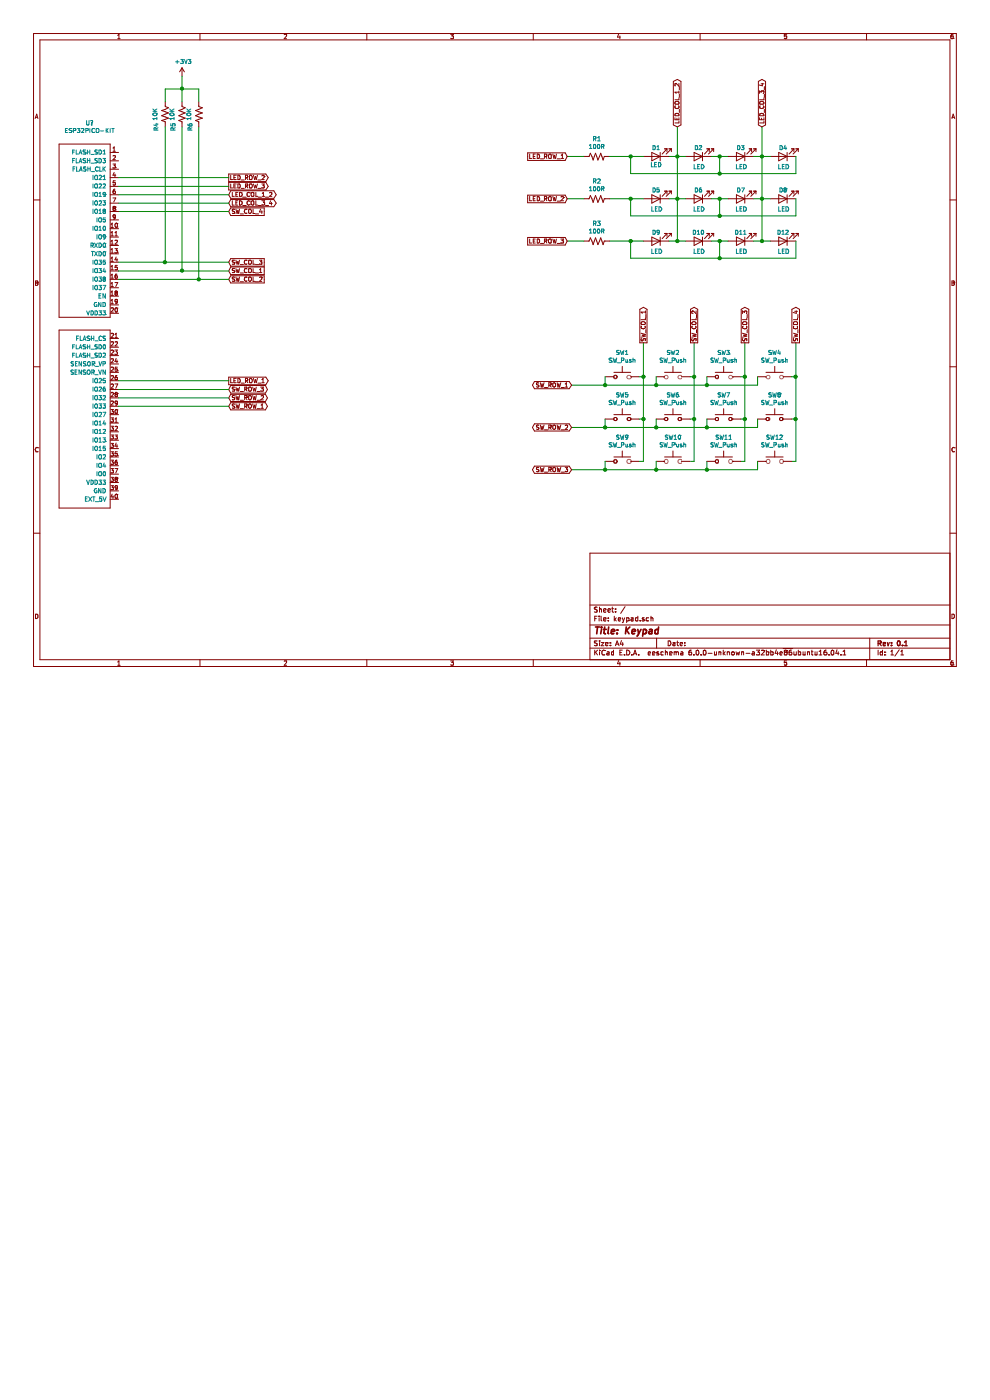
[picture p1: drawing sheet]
EESchema Schematic File Version 5
EELAYER 29 0
EELAYER END
$Descr A4 11693 8268
encoding utf-8
Sheet 1 1
Title "Keypad"
Date ""
Rev "0.1"
Comp ""
Comment1 ""
Comment2 ""
Comment3 ""
Comment4 ""
$EndDescr
$Comp
L Device:LED D1
U 1 1
P 7750 1850
F 0 "D1" H 7750 1750 50  0000 C CNN
F 1 "LED" H 7750 1950 50  0000 C CNN
F 2 "" H 7750 1850 50  0001 C CNN
F 3 "~" H 7750 1850 50  0001 C CNN
	1    7750 1850
	-1   0    0    1   
$EndComp
$Comp
L Device:LED D2
U 1 1
P 8250 1850
F 0 "D2" H 8250 1750 50  0000 C CNN
F 1 "LED" H 8243 1975 50  0000 C CNN
F 2 "" H 8250 1850 50  0001 C CNN
F 3 "~" H 8250 1850 50  0001 C CNN
	1    8250 1850
	-1   0    0    1   
$EndComp
$Comp
L Device:LED D3
U 1 1
P 8750 1850
F 0 "D3" H 8750 1750 50  0000 C CNN
F 1 "LED" H 8743 1975 50  0000 C CNN
F 2 "" H 8750 1850 50  0001 C CNN
F 3 "~" H 8750 1850 50  0001 C CNN
	1    8750 1850
	-1   0    0    1   
$EndComp
$Comp
L Device:LED D4
U 1 1
P 9250 1850
F 0 "D4" H 9250 1750 50  0000 C CNN
F 1 "LED" H 9243 1975 50  0000 C CNN
F 2 "" H 9250 1850 50  0001 C CNN
F 3 "~" H 9250 1850 50  0001 C CNN
	1    9250 1850
	-1   0    0    1   
$EndComp
$Comp
L Device:LED D5
U 1 1
P 7750 2350
F 0 "D5" H 7750 2250 50  0000 C CNN
F 1 "LED" H 7743 2475 50  0000 C CNN
F 2 "" H 7750 2350 50  0001 C CNN
F 3 "~" H 7750 2350 50  0001 C CNN
	1    7750 2350
	-1   0    0    1   
$EndComp
$Comp
L Device:LED D6
U 1 1
P 8250 2350
F 0 "D6" H 8250 2250 50  0000 C CNN
F 1 "LED" H 8243 2475 50  0000 C CNN
F 2 "" H 8250 2350 50  0001 C CNN
F 3 "~" H 8250 2350 50  0001 C CNN
	1    8250 2350
	-1   0    0    1   
$EndComp
$Comp
L Device:LED D7
U 1 1
P 8750 2350
F 0 "D7" H 8750 2250 50  0000 C CNN
F 1 "LED" H 8743 2475 50  0000 C CNN
F 2 "" H 8750 2350 50  0001 C CNN
F 3 "~" H 8750 2350 50  0001 C CNN
	1    8750 2350
	-1   0    0    1   
$EndComp
$Comp
L Device:LED D8
U 1 1
P 9250 2350
F 0 "D8" H 9250 2250 50  0000 C CNN
F 1 "LED" H 9243 2475 50  0000 C CNN
F 2 "" H 9250 2350 50  0001 C CNN
F 3 "~" H 9250 2350 50  0001 C CNN
	1    9250 2350
	-1   0    0    1   
$EndComp
$Comp
L Device:LED D9
U 1 1
P 7750 2850
F 0 "D9" H 7750 2750 50  0000 C CNN
F 1 "LED" H 7743 2975 50  0000 C CNN
F 2 "" H 7750 2850 50  0001 C CNN
F 3 "~" H 7750 2850 50  0001 C CNN
	1    7750 2850
	-1   0    0    1   
$EndComp
$Comp
L Device:LED D10
U 1 1
P 8250 2850
F 0 "D10" H 8250 2750 50  0000 C CNN
F 1 "LED" H 8243 2975 50  0000 C CNN
F 2 "" H 8250 2850 50  0001 C CNN
F 3 "~" H 8250 2850 50  0001 C CNN
	1    8250 2850
	-1   0    0    1   
$EndComp
$Comp
L Device:LED D11
U 1 1
P 8750 2850
F 0 "D11" H 8750 2750 50  0000 C CNN
F 1 "LED" H 8743 2975 50  0000 C CNN
F 2 "" H 8750 2850 50  0001 C CNN
F 3 "~" H 8750 2850 50  0001 C CNN
	1    8750 2850
	-1   0    0    1   
$EndComp
$Comp
L Device:LED D12
U 1 1
P 9250 2850
F 0 "D12" H 9250 2750 50  0000 C CNN
F 1 "LED" H 9243 2975 50  0000 C CNN
F 2 "" H 9250 2850 50  0001 C CNN
F 3 "~" H 9250 2850 50  0001 C CNN
	1    9250 2850
	-1   0    0    1   
$EndComp
Wire Wire Line
	7900 1850 8000 1850
Wire Wire Line
	8100 2350 8000 2350
Wire Wire Line
	7900 2850 8000 2850
Wire Wire Line
	8000 2850 8000 2350
Connection ~ 8000 2850
Wire Wire Line
	8000 2850 8100 2850
Connection ~ 8000 2350
Wire Wire Line
	8000 2350 7900 2350
Wire Wire Line
	8000 2350 8000 1850
Connection ~ 8000 1850
Wire Wire Line
	8000 1850 8100 1850
Wire Wire Line
	8900 1850 9000 1850
Wire Wire Line
	9100 2350 9000 2350
Wire Wire Line
	8900 2850 9000 2850
Wire Wire Line
	9000 2850 9000 2350
Connection ~ 9000 2850
Wire Wire Line
	9000 2850 9100 2850
Connection ~ 9000 2350
Wire Wire Line
	9000 2350 8900 2350
Wire Wire Line
	9000 2350 9000 1850
Connection ~ 9000 1850
Wire Wire Line
	9000 1850 9100 1850
Wire Wire Line
	7600 1850 7450 1850
Wire Wire Line
	9400 1850 9400 2050
Wire Wire Line
	9400 2050 8500 2050
Wire Wire Line
	7450 2050 7450 1850
Wire Wire Line
	8400 1850 8500 1850
Wire Wire Line
	8500 1850 8500 2050
Connection ~ 8500 1850
Wire Wire Line
	8500 1850 8600 1850
Connection ~ 8500 2050
Wire Wire Line
	8500 2050 7450 2050
Wire Wire Line
	7600 2350 7450 2350
Wire Wire Line
	9400 2350 9400 2550
Wire Wire Line
	9400 2550 8500 2550
Wire Wire Line
	7450 2550 7450 2350
Connection ~ 7450 2350
Wire Wire Line
	8600 2350 8500 2350
Wire Wire Line
	8500 2350 8500 2550
Connection ~ 8500 2350
Wire Wire Line
	8500 2350 8400 2350
Connection ~ 8500 2550
Wire Wire Line
	8500 2550 7450 2550
Wire Wire Line
	7600 2850 7450 2850
Wire Wire Line
	9400 2850 9400 3050
Wire Wire Line
	9400 3050 8500 3050
Wire Wire Line
	7450 3050 7450 2850
Connection ~ 7450 2850
Wire Wire Line
	8400 2850 8500 2850
Wire Wire Line
	8500 2850 8500 3050
Connection ~ 8500 2850
Wire Wire Line
	8500 2850 8600 2850
Connection ~ 8500 3050
Wire Wire Line
	8500 3050 7450 3050
Wire Wire Line
	7200 2350 7450 2350
Wire Wire Line
	7200 2850 7450 2850
$Comp
L Device:R_US R3
U 1 1
P 7050 2850
F 0 "R3" V 7255 2850 50  0000 C CNN
F 1 "100R" V 7164 2850 50  0000 C CNN
F 2 "" V 7090 2840 50  0001 C CNN
F 3 "~" H 7050 2850 50  0001 C CNN
	1    7050 2850
	0    -1   -1   0   
$EndComp
$Comp
L Device:R_US R2
U 1 1
P 7050 2350
F 0 "R2" V 7255 2350 50  0000 C CNN
F 1 "100R" V 7164 2350 50  0000 C CNN
F 2 "" V 7090 2340 50  0001 C CNN
F 3 "~" H 7050 2350 50  0001 C CNN
	1    7050 2350
	0    -1   -1   0   
$EndComp
$Comp
L Device:R_US R1
U 1 1
P 7050 1850
F 0 "R1" V 7255 1850 50  0000 C CNN
F 1 "100R" V 7164 1850 50  0000 C CNN
F 2 "" V 7090 1840 50  0001 C CNN
F 3 "~" H 7050 1850 50  0001 C CNN
	1    7050 1850
	0    -1   -1   0   
$EndComp
Wire Wire Line
	7450 1850 7200 1850
Connection ~ 7450 1850
$Comp
L Switch:SW_Push SW1
U 1 1
P 7350 4450
F 0 "SW1" H 7350 4735 50  0000 C CNN
F 1 "SW_Push" H 7350 4644 50  0000 C CNN
F 2 "" H 7350 4650 50  0001 C CNN
F 3 "~" H 7350 4650 50  0001 C CNN
	1    7350 4450
	1    0    0    -1  
$EndComp
$Comp
L Switch:SW_Push SW2
U 1 1
P 7950 4450
F 0 "SW2" H 7950 4735 50  0000 C CNN
F 1 "SW_Push" H 7950 4644 50  0000 C CNN
F 2 "" H 7950 4650 50  0001 C CNN
F 3 "~" H 7950 4650 50  0001 C CNN
	1    7950 4450
	1    0    0    -1  
$EndComp
$Comp
L Switch:SW_Push SW3
U 1 1
P 8550 4450
F 0 "SW3" H 8550 4735 50  0000 C CNN
F 1 "SW_Push" H 8550 4644 50  0000 C CNN
F 2 "" H 8550 4650 50  0001 C CNN
F 3 "~" H 8550 4650 50  0001 C CNN
	1    8550 4450
	1    0    0    -1  
$EndComp
$Comp
L Switch:SW_Push SW4
U 1 1
P 9150 4450
F 0 "SW4" H 9150 4735 50  0000 C CNN
F 1 "SW_Push" H 9150 4644 50  0000 C CNN
F 2 "" H 9150 4650 50  0001 C CNN
F 3 "~" H 9150 4650 50  0001 C CNN
	1    9150 4450
	1    0    0    -1  
$EndComp
Wire Wire Line
	7600 4050 7600 4450
Wire Wire Line
	7550 4450 7600 4450
Wire Wire Line
	8200 4050 8200 4450
Wire Wire Line
	8150 4450 8200 4450
Wire Wire Line
	8800 4050 8800 4450
Wire Wire Line
	8750 4450 8800 4450
Wire Wire Line
	9400 4050 9400 4450
Wire Wire Line
	9350 4450 9400 4450
Connection ~ 9400 4450
Connection ~ 8800 4450
Connection ~ 8200 4450
Connection ~ 7600 4450
Wire Wire Line
	9400 4450 9400 4950
Wire Wire Line
	9400 4950 9400 5450
Wire Wire Line
	9350 4950 9400 4950
Wire Wire Line
	9400 5450 9350 5450
Wire Wire Line
	8800 4450 8800 4950
Wire Wire Line
	8800 4950 8800 5450
Wire Wire Line
	8750 4950 8800 4950
Wire Wire Line
	8800 5450 8750 5450
Wire Wire Line
	8200 4450 8200 4950
Wire Wire Line
	8200 4950 8200 5450
Wire Wire Line
	8150 4950 8200 4950
Wire Wire Line
	8200 5450 8150 5450
Wire Wire Line
	7600 4450 7600 4950
Wire Wire Line
	7600 4950 7600 5450
Wire Wire Line
	7550 4950 7600 4950
Wire Wire Line
	7600 5450 7550 5450
$Comp
L Switch:SW_Push SW12
U 1 1
P 9150 5450
F 0 "SW12" H 9150 5735 50  0000 C CNN
F 1 "SW_Push" H 9150 5644 50  0000 C CNN
F 2 "" H 9150 5650 50  0001 C CNN
F 3 "~" H 9150 5650 50  0001 C CNN
	1    9150 5450
	1    0    0    -1  
$EndComp
$Comp
L Switch:SW_Push SW11
U 1 1
P 8550 5450
F 0 "SW11" H 8550 5735 50  0000 C CNN
F 1 "SW_Push" H 8550 5644 50  0000 C CNN
F 2 "" H 8550 5650 50  0001 C CNN
F 3 "~" H 8550 5650 50  0001 C CNN
	1    8550 5450
	1    0    0    -1  
$EndComp
$Comp
L Switch:SW_Push SW10
U 1 1
P 7950 5450
F 0 "SW10" H 7950 5735 50  0000 C CNN
F 1 "SW_Push" H 7950 5644 50  0000 C CNN
F 2 "" H 7950 5650 50  0001 C CNN
F 3 "~" H 7950 5650 50  0001 C CNN
	1    7950 5450
	1    0    0    -1  
$EndComp
$Comp
L Switch:SW_Push SW8
U 1 1
P 9150 4950
F 0 "SW8" H 9150 5235 50  0000 C CNN
F 1 "SW_Push" H 9150 5144 50  0000 C CNN
F 2 "" H 9150 5150 50  0001 C CNN
F 3 "~" H 9150 5150 50  0001 C CNN
	1    9150 4950
	1    0    0    -1  
$EndComp
$Comp
L Switch:SW_Push SW7
U 1 1
P 8550 4950
F 0 "SW7" H 8550 5235 50  0000 C CNN
F 1 "SW_Push" H 8550 5144 50  0000 C CNN
F 2 "" H 8550 5150 50  0001 C CNN
F 3 "~" H 8550 5150 50  0001 C CNN
	1    8550 4950
	1    0    0    -1  
$EndComp
$Comp
L Switch:SW_Push SW6
U 1 1
P 7950 4950
F 0 "SW6" H 7950 5235 50  0000 C CNN
F 1 "SW_Push" H 7950 5144 50  0000 C CNN
F 2 "" H 7950 5150 50  0001 C CNN
F 3 "~" H 7950 5150 50  0001 C CNN
	1    7950 4950
	1    0    0    -1  
$EndComp
$Comp
L Switch:SW_Push SW5
U 1 1
P 7350 4950
F 0 "SW5" H 7350 5235 50  0000 C CNN
F 1 "SW_Push" H 7350 5144 50  0000 C CNN
F 2 "" H 7350 5150 50  0001 C CNN
F 3 "~" H 7350 5150 50  0001 C CNN
	1    7350 4950
	1    0    0    -1  
$EndComp
$Comp
L Switch:SW_Push SW9
U 1 1
P 7350 5450
F 0 "SW9" H 7350 5735 50  0000 C CNN
F 1 "SW_Push" H 7350 5644 50  0000 C CNN
F 2 "" H 7350 5650 50  0001 C CNN
F 3 "~" H 7350 5650 50  0001 C CNN
	1    7350 5450
	1    0    0    -1  
$EndComp
Connection ~ 7600 4950
Connection ~ 8200 4950
Connection ~ 8800 4950
Connection ~ 9400 4950
Wire Wire Line
	6750 4550 7150 4550
Wire Wire Line
	8950 4550 8950 4450
Wire Wire Line
	8350 4450 8350 4550
Connection ~ 8350 4550
Wire Wire Line
	8350 4550 8950 4550
Wire Wire Line
	7750 4450 7750 4550
Connection ~ 7750 4550
Wire Wire Line
	7750 4550 8350 4550
Wire Wire Line
	7150 4450 7150 4550
Connection ~ 7150 4550
Wire Wire Line
	7150 4550 7750 4550
Wire Wire Line
	8950 5050 8950 4950
Wire Wire Line
	8350 4950 8350 5050
Connection ~ 8350 5050
Wire Wire Line
	8350 5050 8950 5050
Wire Wire Line
	7750 4950 7750 5050
Connection ~ 7750 5050
Wire Wire Line
	7750 5050 8350 5050
Wire Wire Line
	7150 4950 7150 5050
Wire Wire Line
	7150 5050 7750 5050
Wire Wire Line
	6750 5550 7150 5550
Wire Wire Line
	8950 5550 8950 5450
Wire Wire Line
	8350 5450 8350 5550
Connection ~ 8350 5550
Wire Wire Line
	8350 5550 8950 5550
Wire Wire Line
	7750 5450 7750 5550
Connection ~ 7750 5550
Wire Wire Line
	7750 5550 8350 5550
Wire Wire Line
	7150 5450 7150 5550
Connection ~ 7150 5550
Wire Wire Line
	7150 5550 7750 5550
Text GLabel 2700 3100 2    50   Input ~ 0
SW_COL_3
Text GLabel 2700 3200 2    50   Input ~ 0
SW_COL_1
Text GLabel 2700 3300 2    50   Input ~ 0
SW_COL_2
Text GLabel 2700 2500 2    50   Input ~ 0
SW_COL_4
Text GLabel 2700 4800 2    50   3State ~ 0
SW_ROW_1
Text GLabel 2700 4600 2    50   3State ~ 0
SW_ROW_3
Connection ~ 7150 5050
Wire Wire Line
	6750 5050 7150 5050
Text GLabel 6750 4550 0    50   3State ~ 0
SW_ROW_1
Text GLabel 6750 5050 0    50   3State ~ 0
SW_ROW_2
Text GLabel 6750 5550 0    50   3State ~ 0
SW_ROW_3
Text GLabel 7600 4050 1    50   Output ~ 0
SW_COL_1
Text GLabel 8200 4050 1    50   Output ~ 0
SW_COL_2
Text GLabel 8800 4050 1    50   Output ~ 0
SW_COL_3
Text GLabel 9400 4050 1    50   Output ~ 0
SW_COL_4
Wire Wire Line
	6700 1850 6900 1850
Wire Wire Line
	6700 2850 6900 2850
Wire Wire Line
	6700 2350 6900 2350
Text GLabel 6700 1850 0    50   Input ~ 0
LED_ROW_1
Text GLabel 6700 2350 0    50   Input ~ 0
LED_ROW_2
Text GLabel 6700 2850 0    50   Input ~ 0
LED_ROW_3
Text GLabel 8000 1500 1    50   3State ~ 0
LED_COL_1_2
Text GLabel 9000 1500 1    50   3State ~ 0
LED_COL_3_4
Wire Wire Line
	8000 1500 8000 1850
Wire Wire Line
	9000 1500 9000 1850
Text GLabel 2700 2300 2    50   3State ~ 0
LED_COL_1_2
Text GLabel 2700 2400 2    50   3State ~ 0
LED_COL_3_4
Text GLabel 2700 4500 2    50   Output ~ 0
LED_ROW_1
Text GLabel 2700 2100 2    50   Output ~ 0
LED_ROW_2
Text GLabel 2700 2200 2    50   Output ~ 0
LED_ROW_3
$Comp
L power:+3V3 #PWR?
U 1 1
P 2150 900
F 0 "#PWR?" H 2150 750 50  0001 C CNN
F 1 "+3V3" H 2165 1073 50  0000 C CNN
F 2 "" H 2150 900 50  0001 C CNN
F 3 "" H 2150 900 50  0001 C CNN
	1    2150 900 
	1    0    0    -1  
$EndComp
$Comp
L Device:R_US R4
U 1 1
P 1950 1350
F 0 "R4" V 2050 1500 50  0000 C CNN
F 1 "10K" V 2064 1350 50  0000 C CNN
F 2 "" V 1990 1340 50  0001 C CNN
F 3 "~" H 1950 1350 50  0001 C CNN
	1    1950 1350
	-1   0    0    1   
$EndComp
$Comp
L Device:R_US R5
U 1 1
P 2150 1350
F 0 "R5" V 2250 1500 50  0000 C CNN
F 1 "10K" V 2264 1350 50  0000 C CNN
F 2 "" V 2190 1340 50  0001 C CNN
F 3 "~" H 2150 1350 50  0001 C CNN
	1    2150 1350
	-1   0    0    1   
$EndComp
Wire Wire Line
	1950 1200 1950 1050
Wire Wire Line
	1950 1050 2150 1050
Wire Wire Line
	2350 1200 2350 1050
Wire Wire Line
	2350 1050 2150 1050
Connection ~ 2150 1050
Wire Wire Line
	2150 1200 2150 1050
Wire Wire Line
	1400 2500 2700 2500
$Comp
L custom:ESP32PICO-KIT U?
U 1 1
P 1400 1450
F 0 "U?" H 1058 1448 50  0000 C CNN
F 1 "ESP32PICO-KIT" H 1058 1357 50  0000 C CNN
F 2 "" H 1400 1100 50  0001 C CNN
F 3 "" H 1400 1100 50  0001 C CNN
	1    1400 1450
	1    0    0    -1  
$EndComp
$Comp
L Device:R_US R6
U 1 1
P 2350 1350
F 0 "R6" V 2450 1500 50  0000 C CNN
F 1 "10K" V 2464 1350 50  0000 C CNN
F 2 "" V 2390 1340 50  0001 C CNN
F 3 "~" H 2350 1350 50  0001 C CNN
	1    2350 1350
	-1   0    0    1   
$EndComp
Wire Wire Line
	1400 3300 2350 3300
Wire Wire Line
	1400 3200 2150 3200
Wire Wire Line
	1400 3100 1950 3100
Wire Wire Line
	2150 900  2150 1050
Wire Wire Line
	1950 1500 1950 3100
Connection ~ 1950 3100
Wire Wire Line
	1950 3100 2700 3100
Connection ~ 2150 3200
Wire Wire Line
	2150 3200 2700 3200
Wire Wire Line
	2350 1500 2350 3300
Connection ~ 2350 3300
Wire Wire Line
	2350 3300 2700 3300
Wire Wire Line
	1400 4800 2700 4800
Text GLabel 2700 4700 2    50   3State ~ 0
SW_ROW_2
Wire Wire Line
	2700 4700 1400 4700
Wire Wire Line
	1400 4600 2700 4600
Wire Wire Line
	1400 4500 2700 4500
Wire Wire Line
	2700 2100 1400 2100
Wire Wire Line
	2700 2200 1400 2200
Wire Wire Line
	2150 1500 2150 3200
Wire Wire Line
	2700 2300 1400 2300
Wire Wire Line
	2700 2400 1400 2400
$EndSCHEMATC
